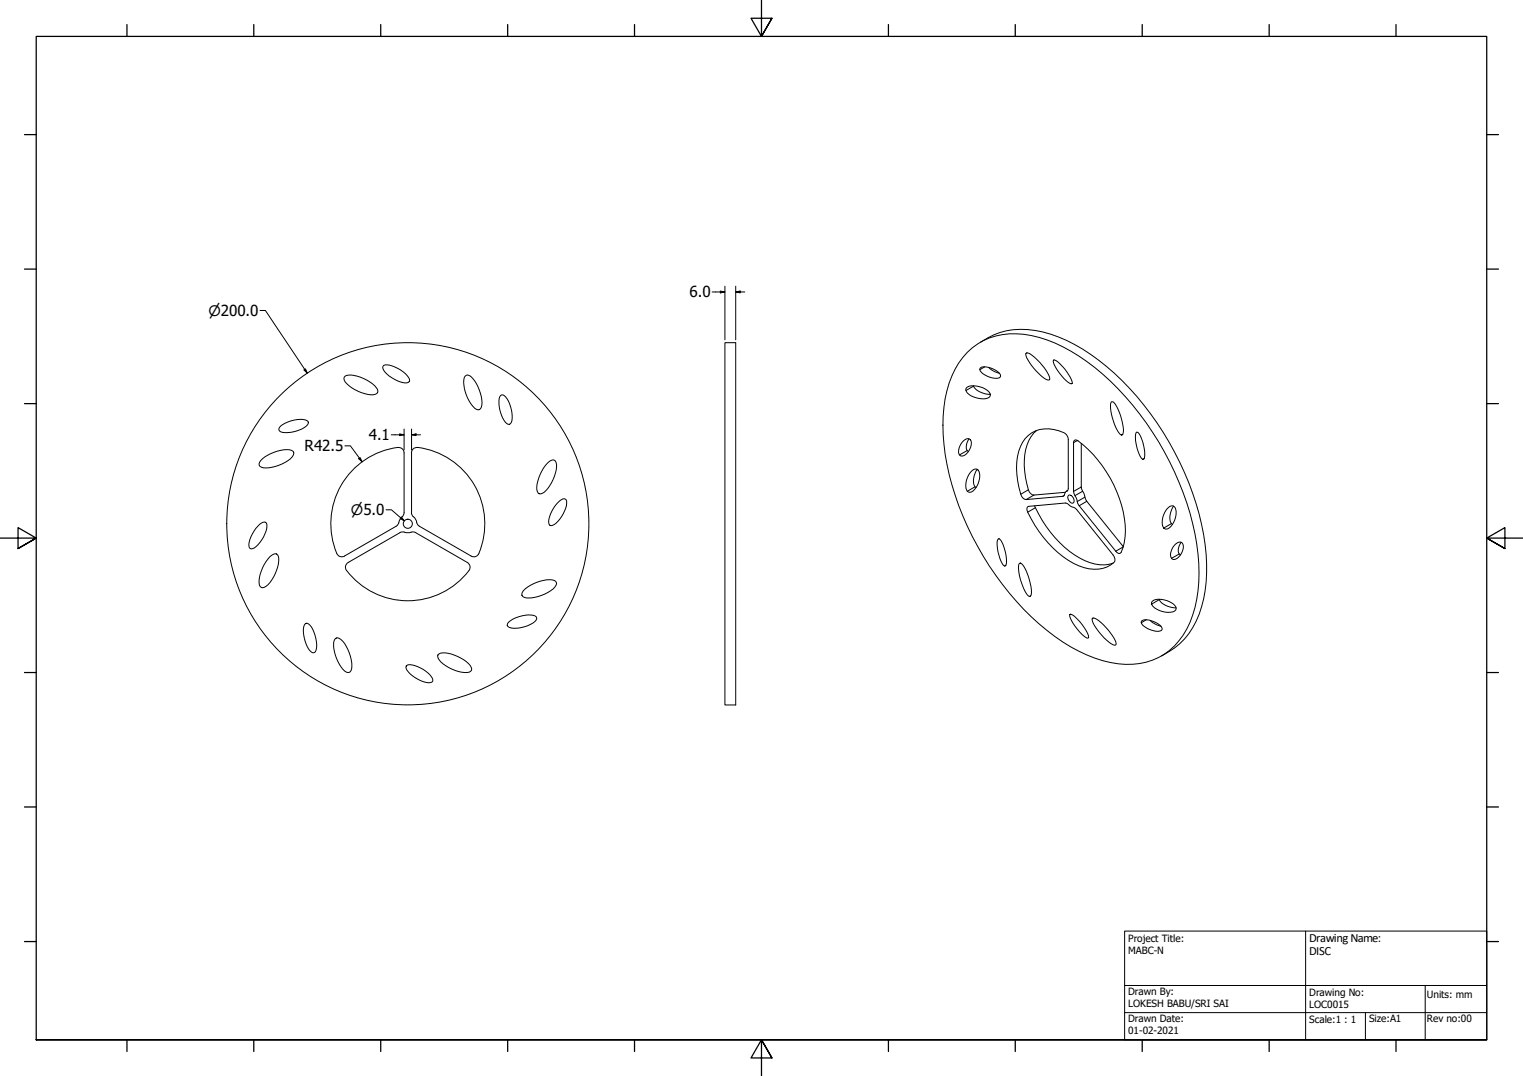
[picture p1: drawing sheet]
<svg xmlns="http://www.w3.org/2000/svg" width="841mm" height="594mm" viewBox="0 0 841 594" stroke-linecap="round" stroke-linejoin="round" font-family="sans-serif">
<!-- layer: Visible (ANSI) -->
<g fill="none" stroke="#000" stroke-width=".55">
<path d="M400 189h6v200h-6zM534 195a38 38 0 0 1 40-9 113 113 0 0 1 55 43 154 154 0 0 1 33 87 57 57 0 0 1-13 41 38 38 0 0 1-40 8 113 113 0 0 1-55-42 152 152 0 0 1-33-88 56 56 0 0 1 13-40zM541 189a43 43 0 0 1 44-3 131 131 0 0 1 57 53 146 146 0 0 1 24 77 52 52 0 0 1-17 42l-8 4M567 195a23 23 0 0 1 13 15h-1a24 24 0 0 1-12-15zM582 199a21 21 0 0 1 10 13 15 15 0 0 1-9-9l-1-2zM190 208a18 18 0 0 1 17 5 3 3 0 0 1 1 4 18 18 0 0 1-16-5 3 3 0 0 1-2-4zM212 202a15 15 0 0 1 14 8v1a9 9 0 0 1-10-2l-4-4a1.9 1.9 0 0 1 0-3zM257 208a2.6 2.6 0 0 1 4 1 21 21 0 0 1 5 16 2.5 2.5 0 0 1-3 1 2.5 2.5 0 0 1-2-2 18 18 0 0 1-4-16zM276 218a3 3 0 0 1 5 3 15 15 0 0 1 1 13h-1a9 9 0 0 1-5-8v-5zM534 214a11 11 0 0 1 13 4 5 5 0 0 1-7 2 7 7 0 0 1-7-5zM538 213a10 10 0 0 0 9 5M541 203a10 10 0 0 1 12 4v1a6 6 0 0 1-9-1l-3-2z"/>
<path d="M546 203l2 2 4 1M155 235a16 16 0 0 1 15-2 3 3 0 0 1-3 4 15 15 0 0 1-13 1 1.8 1.8 0 0 1 1-3zM572 238a27 27 0 0 0-6 26l1 3a7 7 0 0 0 3 6l18-1M614 222a24 24 0 0 1 6 18 9 9 0 0 1-5-8 15 15 0 0 1-1-10zM628 239a9 9 0 0 1 4 7v4v4a8 8 0 0 1-4-8l-1-4zM144 254a21 21 0 0 1 17-5 1.7 1.7 0 0 1 1 2 20 20 0 0 1-18 7 2 2 0 0 1-1-2 2 2 0 0 1 1-2zM196 259a39 39 0 0 1 25-12l1 1 1 2v35l-4 6-29 16a3 3 0 0 1-4-1 43 43 0 0 1 10-47zM302 256a2.7 2.7 0 0 1 4-2 2.7 2.7 0 0 1 1 4 21 21 0 0 1-8 14 2.5 2.5 0 0 1-2 0 2.5 2.5 0 0 1-1-3 24 24 0 0 1 6-13zM532 243a2.5 2.5 0 0 1 3-1 2.5 2.5 0 0 1 1 4 6 6 0 0 1-6 6 6 6 0 0 1 2-9zM535 242a5 5 0 0 0 0 7M540 259a8 8 0 0 0-1 10M566 242a17 17 0 0 1 23-2l1 3v28l-3 3-20 2-2-1a9 9 0 0 1-2-6 33 33 0 0 1 3-27z"/>
<path d="M593 243h1a65 65 0 0 1 27 43 31 31 0 0 1-2 19h-2l-1-1-21-26-2-7v-27zM597 245v24l2 6 21 27M308 278l2-2a1.9 1.9 0 0 1 3 0 15 15 0 0 1-9 14 3 3 0 0 1 0-5l1-3zM536 261a2.6 2.6 0 0 1 3-2 2.6 2.6 0 0 1 2 3 10 10 0 0 1-6 10 5 5 0 0 1-1-7zM568 280l20-2 5 2 22 26 1 4a17 17 0 0 1-20 2 59 59 0 0 1-29-31zM571 279a58 58 0 0 0 31 32 20 20 0 0 0 13 0M590 271h-1M590 273a2.9 2.9 0 0 1 3 5 2.9 2.9 0 0 1-3-5zM648 279a8 8 0 0 0-1 11M143 290l1-1a1.8 1.8 0 0 1 3-1 1.8 1.8 0 0 1 0 3 16 16 0 0 1-8 12 3 3 0 0 1-1-5l2-5zM221 294h7h2M221 294l-29 17a2.9 2.9 0 0 0-1 4 42 42 0 0 0 69-1l-1-2-1-1-28-17"/>
<path d="M230 288l-3-4v-34a3 3 0 0 1 4-3 42 42 0 0 1 33 60h-2h-2l-28-16-2-3M551 298a9 9 0 0 1 4 7l1 5-1 2a9 9 0 0 1-4-7v-5zM644 281a2.6 2.6 0 0 1 4-2 2.6 2.6 0 0 1 1 3 10 10 0 0 1-5 10 5 5 0 0 1-2-7zM652 299a5 5 0 0 0 0 7M149 307h1a2.2 2.2 0 0 1 3-1 2.2 2.2 0 0 1 1 2 20 20 0 0 1-8 16 2.5 2.5 0 0 1-3-1 2.5 2.5 0 0 1 0-2 23 23 0 0 1 6-14zM563 311a24 24 0 0 1 6 18 25 25 0 0 1-6-18zM649 301a2.5 2.5 0 0 1 4-1 2.5 2.5 0 0 1 0 3 6 6 0 0 1-6 6 6 6 0 0 1 2-8zM289 326a21 21 0 0 1 17-6 2 2 0 0 1 1 2 2 2 0 0 1-1 2 21 21 0 0 1-17 6 2 2 0 0 1-1-2 2 2 0 0 1 1-2zM591 339a10 10 0 0 1 7 6l2 4 1 3a10 10 0 0 1-7-5l-3-6zM637 332a11 11 0 0 1 12 3v1a6 6 0 0 1-7 2 7 7 0 0 1-6-5zM640 331a10 10 0 0 0 9 5M168 345l1-1a9 9 0 0 1 5 8l1 4-1 3a1.4 1.4 0 0 1-2 1 16 16 0 0 1-4-15z"/>
<path d="M185 353a4 4 0 0 1 5 2 18 18 0 0 1 3 16 4 4 0 0 1-5-3 20 20 0 0 1-3-15zM280 344a16 16 0 0 1 16-4 3 3 0 0 1-3 5 15 15 0 0 1-13 1zM603 342l1-1a24 24 0 0 1 12 15 24 24 0 0 1-13-14zM630 343a10 10 0 0 1 12 4v1a8 8 0 0 1-10-2l-2-2zM635 343l3 1 3 2M224 368a9 9 0 0 1 10 2l4 4a1.8 1.8 0 0 1 0 3 15 15 0 0 1-14-9zM242 361a18 18 0 0 1 17 5 2.7 2.7 0 0 1 1 4 2.7 2.7 0 0 1-4 1 20 20 0 0 1-14-8v-1z"/>
<circle cx="225" cy="289" r="2.5"/>
<circle cx="225" cy="289" r="100"/>
</g>
<!-- layer: Visible Narrow (ANSI) -->
<g fill="none" stroke="#000" stroke-width=".55">
<path d="M567 195h.1M582 199h.1M538 213l-5 3M544 203l-3 1M620 240h-1M534 249l-4 2M595 243l-2 1M632 253l-1 1M538 269l-4 2M568 270l-4 3M571 273l-4 3M588 274h-1"/>
<path d="M589 271h.1M597 269l-4 2M598 271l-4 3M599 274l-4 3M600 277l-4 2M572 280l-5 3M647 289l-4 3M555 312v1M620 302l-4 2M651 306l-4 2M569 329h.1M591 339h.1"/>
<path d="M640 331l-4 3M604 341l-1 1M633 342l-3 2"/>
</g>
<!-- layer: Border (ANSI) -->
<g fill="none" stroke="#000" stroke-width=".7">
<path d="M70 14v6M140 14v6M210 14v6M280 14v6M350 14v6M420 0v20l-5-10h11l-6 10 6-10M491 14v6M561 14v6M631 14v6M701 14v6M771 14v6M14 74h6"/>
<path d="M821 74h6M14 149h6M821 149h6M14 223h6M821 223h6M0 297h20l-10-6v12l10-6-10 6M841 297h-20l10-6v12l-10-6 10 6M14 371h6M821 371h6M14 446h6M821 446h6M14 520h6"/>
<path d="M821 520h6M20 574v-554h801v554h-801h801M70 574v7M140 574v7M210 574v7M280 574v7M350 574v7M491 574v7M561 574v7M631 574v7M701 574v7M771 574v7"/>
<path d="M426 584l-6-10 6 10h-11l5-10v20"/>
</g>
<!-- layer: Title (ANSI) -->
<path d="M621 514h200v60h-200zM721 514v60M621 559h200M621 544h200M754 559v15M787 544v30" fill="none" stroke="#000" stroke-width=".55"/>
<!-- layer: Dimension (ANSI) -->
<g fill="none" stroke="#000" stroke-width=".55">
<path d="M400 158v30M406 158v30M144 171h3l23 35M393 161h7M398 161h2l-2 1zM406 161h3v1zM406 161h5M168 204h1l1 2zM221 240h2l-2 1zM223 237v11M227 237v11M190 246h3l7 9"/>
<path d="M198 253h1l1 2zM216 240h7M227 240h3v1zM227 240h5M213 281h3l7 7M222 286l1 2-2-2z"/>
</g>
<g fill="#000">
<path d="M398 161h2l-2 1z" fill-rule="evenodd"/>
<path d="M406 161h3v1z" fill-rule="evenodd"/>
<path d="M168 204h1l1 2z" fill-rule="evenodd"/>
<path d="M227 240h3v1z" fill-rule="evenodd"/>
<path d="M198 253h1l1 2z" fill-rule="evenodd"/>
<path d="M221 240h2l-2 1z" fill-rule="evenodd"/>
<path d="M222 286l1 2-2-2z" fill-rule="evenodd"/>
</g>
<g font-size="8.4">
<text x="381" y="164">6.0</text>
<text x="204" y="243">4.1</text>
<text x="168" y="249">R42.5</text>
</g>
<g font-size="8">
<text x="115" y="174">⌀200.0</text>
<text x="194" y="284">⌀5.0</text>
</g>
<g font-size="6.9">
<text x="723" y="520">DrawingName:</text>
<text x="723" y="527">DISC</text>
</g>
<g font-size="5.5">
<text x="623" y="520">Project Title:</text>
<text x="623" y="527">MABC-N</text>
<text x="623" y="549">Drawn By:</text>
<text x="723" y="550">Drawing No:</text>
<text x="788" y="551">Units: mm</text>
<text x="623" y="556">LOKESH BABU/SRI SAI</text>
<text x="723" y="557">LOC0015</text>
<text x="623" y="564">Drawn Date:</text>
<text x="723" y="565">Scale:1 : 1</text>
<text x="756" y="564">Size:A1</text>
<text x="788" y="564">Rev no:00</text>
<text x="623" y="571">01-02-2021</text>
</g>
</svg>
